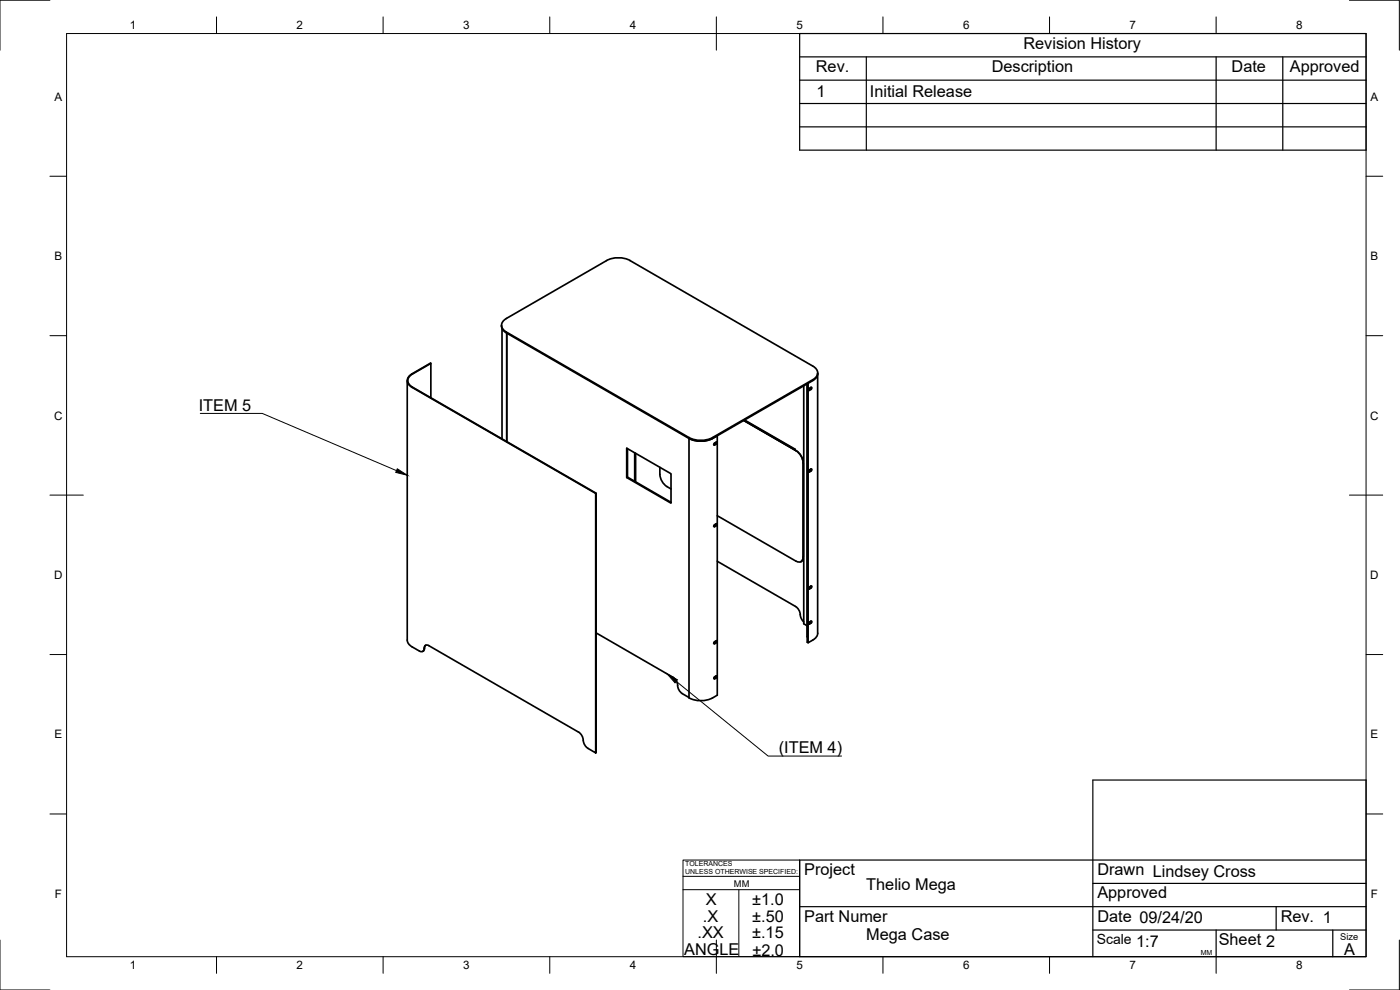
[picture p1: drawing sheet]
<svg xmlns="http://www.w3.org/2000/svg" width="420mm" height="297mm" viewBox="0 0 420 297" stroke-linecap="round" stroke-linejoin="round" font-family="sans-serif">
<!-- layer: Visible -->
<g fill="none" stroke="#000" stroke-width=".51">
<path d="M189.1 78.2a7.8 7.8 0 0 0-7.1 0l-30 17.4a2.16 2.16 0 0 0-1.5 2 2.16 2.16 0 0 0 1.5 2l54.8 31.7a7.8 7.8 0 0 0 7.1 0l30-17.4a2.15 2.15 0 0 0 1.5-2 2.15 2.15 0 0 0-1.5-2.1l-54.8-31.6M150.5 97.6l.3 1.1 1.2 1.2 54.8 31.7M150.7 98.6v33.1M152.1 100v32.5M122.2 114.2v77.8l.3 .9a6.8 6.8 0 0 0 3.4 2.4 .86 .86 0 0 0 1 .1 .86 .86 0 0 0 .4-.9 .86 .86 0 0 1 .4-.9 .86 .86 0 0 1 1 .1l44.9 26M129.3 109l-5.6 3.1a2.16 2.16 0 0 0-1.5 2.1 2.16 2.16 0 0 0 1.5 2l55.1 31.8M129.3 119.4v-10.4l-5.5 3.2a2.09 2.09 0 0 0-1.4 2 2.09 2.09 0 0 0 1.4 2l55.1 31.8M241.2 115.7v71.5l1 .6M242.3 115.2v77.5l.2 .2 1.4-.9M242.5 115v77.9M242.8 116.6l.8-.3-.1 .4-.6 .4-.3-.1zM243.4 116.2l-.8 .8"/>
<path d="M245.4 111.9v78.1l-.2 .9-1.2 1.1M245.4 112.1l-.5 1.3-1 .8-30.1 17.4M188.3 134.6v8.6M190.5 135.9v8.5M190.8 136v8.6M206.8 131.6v77.8a8.1 8.1 0 0 0 8.5-.8v-77.9l-1.5 .9M206.8 131.5a7.8 7.8 0 0 0 7.1 0M214.9 132.7l-.7 .5v.3h.3M214.9 132.7l-.7 .7M215 132.6l.2 .1v.3l-.7 .5M223.2 126.2l16.2 9.4 1.2 1.5 .5 1.8M223.3 126.1l15.1 8.7"/>
<path d="M223.4 126l15.2 8.8M238.4 134.9l.2-.1v.2M238.9 135.2l1.3 1.3 .6 1.2 .2 1.2M241 138.9v28.3M241.1 138.9l-.1 28.2a1.29 1.29 0 0 1-.6 1.4 1.29 1.29 0 0 1-1.5-.1l-23.6-13.7M188.1 143.3l13.3 7.7v-8.9l-13.3-7.6v8.8l.2-.1 13.1 7.5M198 140.2v2.1M198 142.3a5.1 5.1 0 0 0 3.4 4.4M214.7 157.6l-.5 .3M214.9 157.1l-.7 .6v.3h.3M214.9 157.2l-.2 .4M215 157.1l.2 .1v.3l-.7 .6"/>
<path d="M242.8 141.1l.8-.4-.1 .5-.7 .5zM243.4 140.7l-.8 .8M215.3 168.4l23.4 13.6a4.2 4.2 0 0 1 1.7 3.3l.8 1.3M241.1 167.1l-.2 .9-.5 .5M243.4 175.8l-.7 .6v.3h.2M243.4 175.8l-.8 .8M243.4 175.8l.2 .1v.3l-.7 .5M127 195.4h-.1M127.8 193.6l-.8 1.8M178.9 189.9l23.1 13.3 1 1 .4 1.4M214.2 193l.6-.4 .1-.3-.7 .5v.3l.3 .1M214.9 192.9l-.4 .3"/>
<path d="M215 192.2l.2 .2-.2 .5M242.2 191.1h.1M242.8 186.8l.8-.4-.1 .5-.6 .4-.3-.2zM243.4 186.4l-.8 .7M173.6 219.6a4.1 4.1 0 0 1 1.6 3.4l.9 1.3 2.7 1.6 .1-77.9-.1 77.9M203.4 205.7l.4 1.4a5.5 5.5 0 0 0 3 2.2M214.4 203.2l.8-.4-.1 .5-.7 .4zM214.9 202.8l-.7 .7"/>
</g>
<!-- layer: Border -->
<g fill="none" stroke="#000" stroke-width=".3">
<path d="M15 .1h-15v15M20 10.1h390v276.9h-390zM65 5.1v5M115 5.1v5M165 5.1v5M215 5.1v10M265 5.1v5M315 5.1v5M365 5.1v5M405 .1h15v15M15 52.9h5M410 52.9h5"/>
<path d="M15 100.7h5M410 100.7h5M15 148.6h10M405 148.6h10M15 196.4h5M410 196.4h5M15 244.2h5M410 244.2h5M0 282.1v14.9h15M65 287v5M115 287v5M165 287v5"/>
<path d="M215 282.1v9.9M265 287v5M315 287v5M365 287v5M420 282.1v14.9h-15"/>
</g>
<!-- layer: TitleBlock -->
<g fill="none" stroke="#000" stroke-width=".36">
<path d="M240 10.1h170v34.9h-170zM240 17.1h170M260 17.1v27.9M365 17.1v27.9M385 17.1v27.9M240 38.1h170M240 31.1h170M240 24.1h170M410 258h-170v29h170v-53h-82v53M240 272h170M328 279h82M328 265.1h82"/>
<path d="M365 279v8M383 272v7M400 279v8"/>
</g>
<path d="M205 258h35v29h-35zM205 262.9h35M205 266.9h35M221.7 266.9v20" fill="none" stroke="#000" stroke-width=".3"/>
<!-- layer: Annotations -->
<path d="M119.2 140.7l3 1.9-3.4-.9zM200.2 202.2l3.1 1.8-.7 .9z" fill="#000" stroke="#000" stroke-width=".3"/>
<path d="M60.1 124h18.6l40.3 17.2M202.9 204.4l27.6 22.5h22.1" fill="none" stroke="#000" stroke-width=".3"/>
<g font-size="4.9">
<text x="307.1" y="14.6">Revision History</text>
<text x="244.9" y="21.6">Rev.</text>
<text x="297.6" y="21.6">Description</text>
<text x="369.6" y="21.6">Date</text>
<text x="387.1" y="21.6">Approved</text>
<text x="245" y="29.1">1</text>
<text x="261.1" y="29.1">Initial Release</text>
<text x="59.6" y="123.3">ITEM 5</text>
<text x="233.7" y="225.8">(ITEM 4)</text>
<text x="241.3" y="262.6">Project</text>
<text x="329.3" y="262.6">Drawn Lindsey Cross</text>
<text x="260" y="267">Thelio Mega</text>
<text x="329.3" y="269.5">Approved</text>
<text x="211.9" y="271.6">X</text>
<text x="225.8" y="271.6">±1.0</text>
<text x="209.3" y="281.5">.XX</text>
<text x="211" y="276.5">.X</text>
<text x="225.7" y="281.6">±.15</text>
<text x="225.8" y="276.6">±.50</text>
<text x="241.3" y="276.5">Part Numer</text>
<text x="329.3" y="276.5">Date 09/24/20</text>
<text x="384.3" y="276.5">Rev. 1</text>
<text x="205.3" y="286.6">ANGLE</text>
<text x="225.8" y="286.7">±2.0</text>
<text x="260" y="282.1">Mega Case</text>
<text x="341" y="284">1:7</text>
<text x="365.8" y="283.6">Sheet 2</text>
<text x="403.4" y="286.5">A</text>
</g>
<text font-size="4.2" x="329.1" y="283.1">Scale</text>
<g font-size="3.5">
<text x="39" y="8.8">1</text>
<text x="89" y="8.8">2</text>
<text x="139" y="8.8">3</text>
<text x="189" y="8.8">4</text>
<text x="239" y="8.8">5</text>
<text x="289" y="8.8">6</text>
<text x="339" y="8.8">7</text>
<text x="389" y="8.8">8</text>
<text x="16.3" y="30.2">A</text>
<text x="411.3" y="30.2">A</text>
<text x="16.3" y="78">B</text>
<text x="411.3" y="78">B</text>
<text x="16.2" y="125.9">C</text>
<text x="411.2" y="125.9">C</text>
<text x="16.2" y="173.7">D</text>
<text x="411.2" y="173.7">D</text>
<text x="16.3" y="221.6">E</text>
<text x="411.3" y="221.6">E</text>
<text x="16.4" y="269.4">F</text>
<text x="411.4" y="269.4">F</text>
<text x="39" y="290.8">1</text>
<text x="89" y="290.8">2</text>
<text x="139" y="290.8">3</text>
<text x="189" y="290.8">4</text>
<text x="239" y="290.8">5</text>
<text x="289" y="290.8">6</text>
<text x="339" y="290.8">7</text>
<text x="389" y="290.8">8</text>
</g>
<g font-size="2.8">
<text x="220.3" y="266.1">MM</text>
<text x="402.3" y="282.1">Size</text>
</g>
<g font-size="2.1">
<text x="205.6" y="259.8">TOLERANCES</text>
<text x="205.6" y="262.3">UNLESS OTHERWISE SPECIFIED:</text>
<text x="360.4" y="286.5">MM</text>
</g>
</svg>
